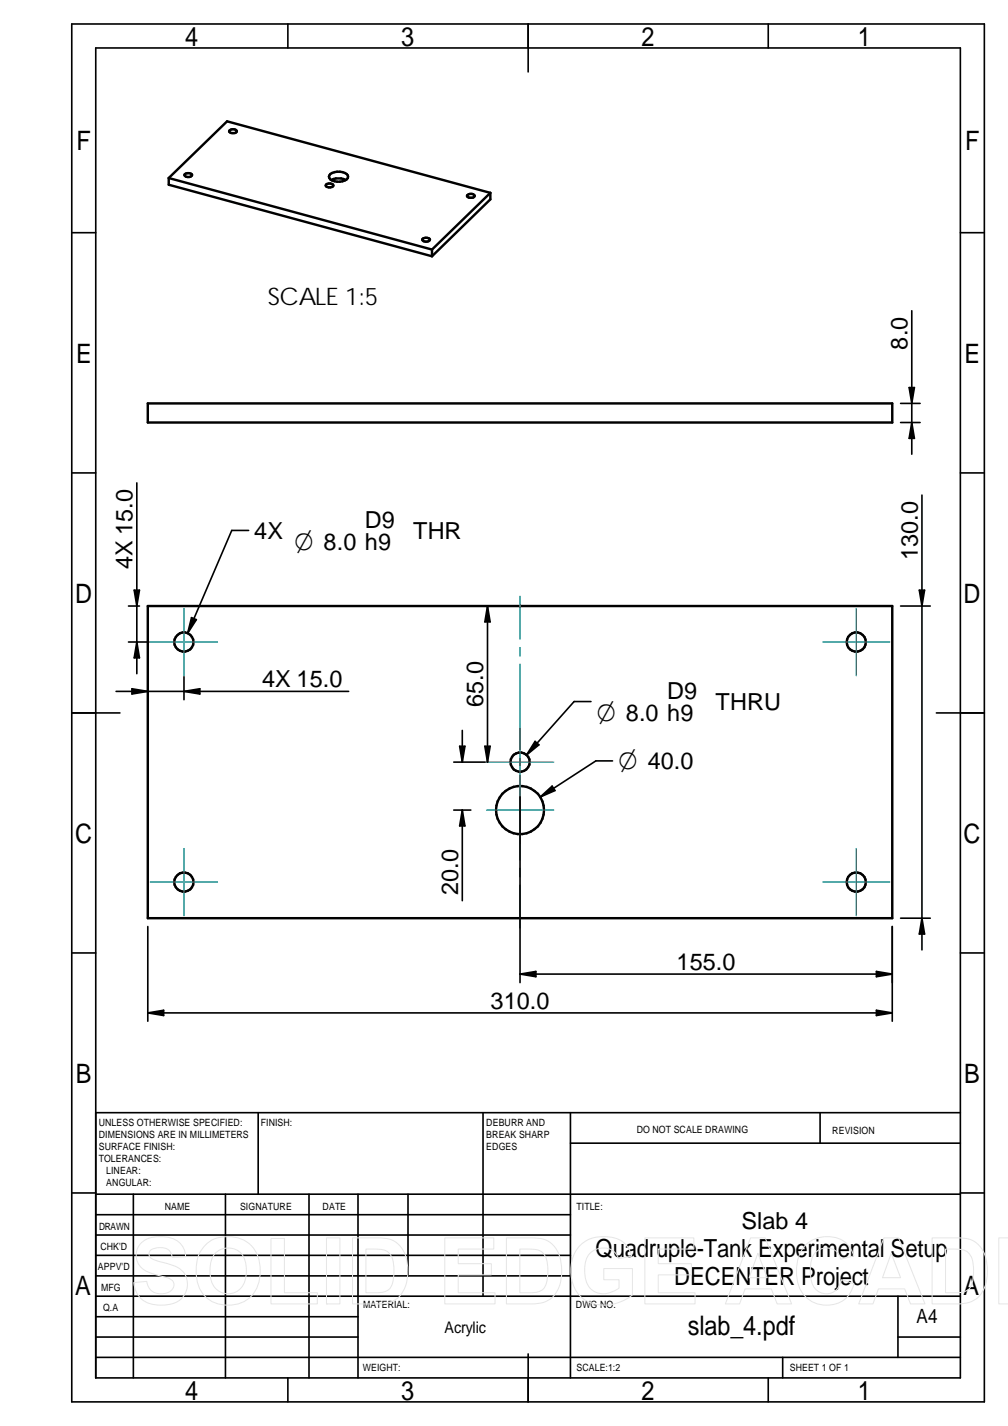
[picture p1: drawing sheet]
<svg xmlns="http://www.w3.org/2000/svg" width="210mm" height="297mm" viewBox="0 0 210 297" stroke-linecap="round" stroke-linejoin="round" font-family="sans-serif">
<g fill="none" stroke="#000" stroke-width=".34">
<path d="M14.9 5h190.1v287h-190.1zM19.9 10h180.1v277h-180.1zM59.9 5v5M110 5v10M160 5v5M14.9 48.5h5M200 48.5h5M189.9 64.7v29.9M14.9 98.5h5M187.5 88h4.1M187.5 84h4.1M189.3 80.7h1.1l-.5 3.3z"/>
<path d="M189.9 88l.5 3.3h-1.1zM200 98.5h5M28.5 100.6v39.7M51.8 110.5h-3.5l-9.2 21.4M192 103.1v94.8M26.8 133.7h4.2M26.8 126.2h2.2M27.9 122.9h1.1l-.5 3.3zM28.5 133.7l.5 3.3h-1.1zM32.6 126.2h70.7M39.9 128.7l1 .4-1.8 2.8zM101.5 126.2v32.5"/>
<path d="M101.5 126.2l.6 3.3h-1.1zM187.5 126.2h6.2M191.4 122.9h1.1l-.5 3.3zM14.9 148.5h10.1M24.2 144h48.4M27.5 143.5l3.3 .5-3.3 .6zM38.3 144l3.3-.5v1.1zM38.3 141v4.8M94.5 158.7h6.5M95.7 155.4h1.1l-.5 3.4zM96.3 152.1v6.6M101 155.4h1.1l-.6 3.3z"/>
<path d="M111.4 154.4l.8 .8-2.6 2.1zM123.1 146.1h-3.6l-9.9 11.2M127.6 158.5h-3.5l-11.6 7.5M195 148.5h10M94.5 168.7h3.5M96.3 168.7v18.9M96.3 168.7l.5 3.3h-1.1zM108.3 166v38.7M112.5 166l2.5-2.3 .6 1zM14.9 198.5h5M30.8 193v19.7M185.8 193v19.7"/>
<path d="M187.5 191.3h6.2M192 191.3l.5 3.3h-1.1zM200 198.5h5M30.8 211h155M30.8 211l3.3-.6v1.1zM108.3 202.9h77.5M108.3 202.9l3.3-.5v1.1zM182.5 210.4l3.3 .6-3.3 .5zM182.5 202.4l3.3 .5-3.3 .6zM19.9 231.8h180.1M53.8 231.8v17M100.6 231.8v38.2"/>
<path d="M118.8 231.8v55.2M118.8 238.1h81.2M170.8 231.8v6.3M14.9 248.5h5M19.9 248.8h180.1M19.9 257.3h98.9M19.9 253h98.9M27.8 248.8v38.2M46.9 248.8v38.2M64.3 248.8v38.2M74.5 248.8v38.2M85 248.8v17"/>
<path d="M200 248.5h5M19.9 278.5h54.6M19.9 274.3h54.6M19.9 270h180.1M19.9 265.8h98.9M19.9 261.5h98.9M187 270v12.7M187 278.5h13M19.9 282.7h180.1M59.9 287v5M110 282v10M160 287v5"/>
<path d="M163 282.7v4.3"/>
</g>
<g fill="none" stroke="#000" stroke-width=".51">
<path d="M35.1 37.1l54.9 14.9M35.1 37.1v1.4l54.9 14.9M35.1 37.1l12.2-11.8 54.8 14.9M38.5 36.3l.5-.2a.85 .85 0 0 1 1 .3 .96 .96 0 0 1-1.6 0zM47.8 27.2a.99 .99 0 0 1 1.5 .1 1 1 0 0 1-1.6 0zM67.9 38.4l.6-.2a.62 .62 0 0 1 .8 .6l-.5 .2a.62 .62 0 0 1-.9-.6zM68.8 36.2a2.97 2.97 0 0 1 3.6 .3 .79 .79 0 0 1-.6 1.1 2.89 2.89 0 0 1-3.2-.5l-.1-.3zM72 37.5a3.4 3.4 0 0 0-3 0M88 49.7l.6-.2a.85 .85 0 0 1 .9 .4 .96 .96 0 0 1-1.6 0zM90 52v1.4M97.3 40.6a.99 .99 0 0 1 1.5 .2 1 1 0 0 1-1.6 0zM102.1 40.2l-12.1 11.8"/>
<path d="M102.1 40.2v1.3l-12.1 11.9M30.8 84h155v4h-155zM30.8 126.2h155v65.1h-155z"/>
<circle cx="38.3" cy="133.8" r="1.99"/>
<circle cx="178.3" cy="133.7" r="1.99"/>
<circle cx="108.3" cy="158.7" r="2"/>
<circle cx="108.3" cy="168.7" r="5"/>
<circle cx="38.3" cy="183.7" r="1.99"/>
<circle cx="178.3" cy="183.7" r="1.99"/>
</g>
<path d="M108.3 124.2v8.9M108.3 134.9v1.7M108.3 138.4v17.7M108.3 157.9v1.7M108.3 161.4v17.7M108.3 180.9v1.7M108.3 184.4v8.9" fill="none" stroke="#008080" stroke-width=".34"/>
<path d="M31.3 133.7h14M38.3 126.7v14.1M171.3 133.7h14M178.3 126.7v14.1M101.3 158.8h14M108.3 151.7v24M38.3 176.7v14.1M101.3 168.7h14M178.3 176.7v14.1M31.3 183.7h14M171.3 183.7h14" fill="none" stroke="#008080" stroke-width=".25"/>
<g fill="#000">
<path d="M189.9 88l.5 3.3h-1.1zM189.3 80.7h1.1l-.5 3.3zM28.5 133.7l.5 3.3h-1.1zM27.9 122.9h1.1l-.5 3.3zM39.9 128.7l1 .4-1.8 2.8zM101.5 126.2l.6 3.3h-1.1zM191.4 122.9h1.1l-.5 3.3zM27.5 143.5l3.3 .5-3.3 .6zM38.3 144l3.3-.5v1.1zM95.7 155.4h1.1l-.5 3.4zM101 155.4h1.1l-.6 3.4zM111.4 154.4l.8 .8-2.6 2.1z"/>
<path d="M96.3 168.7l.5 3.3h-1.1zM112.5 166l2.5-2.3 .6 1zM192 191.3l.5 3.3h-1.1zM30.8 211l3.3-.6v1.1zM108.3 202.9l3.3-.5v1.1zM182.5 210.4l3.3 .6-3.3 .5zM182.5 202.4l3.3 .5-3.3 .6z"/>
</g>
<g fill="none" stroke="#e6e6e6" stroke-width=".21">
<path d="M29.5 258.8a6.9 6.9 0 0 1 7.8-.1 4 4 0 0 1 1.4 3.1l-2.8 .1a2.15 2.15 0 0 0-2.6-2 1.89 1.89 0 0 0-2.3 1.3 1.64 1.64 0 0 0 1.6 1.4l.6 .2a8.8 8.8 0 0 1 5 2.2 4.3 4.3 0 0 1-3.6 6.8 6.1 6.1 0 0 1-5.8-1.9l-.7-1.5-.2-1.2 2.7-.3a2.91 2.91 0 0 0 3.9 2.5 1.68 1.68 0 0 0 1.5-1 1.68 1.68 0 0 0-.2-1.8l-1.4-.6a9.9 9.9 0 0 1-5.2-2.2 3.6 3.6 0 0 1 .3-5zM43.1 259.1a7.2 7.2 0 0 1 9.7 .9 8.5 8.5 0 0 1-.4 10 7 7 0 0 1-10.5-1.1 9.3 9.3 0 0 1 0-8.5zM56.4 258h2.8v11.3h6.9v2.3h-9.7zM68 257.9h2.8v13.7h-2.8zM73.4 257.9h5a5.3 5.3 0 0 1 5.6 2.7 9.1 9.1 0 0 1-1 9.6 6 6 0 0 1-4.4 1.4h-5.2zM92.6 257.9h10.2v2.3h-7.4v3h6.9v2.4h-6.9v3.7h7.7v2.3h-10.5zM105.5 257.9h5a5.3 5.3 0 0 1 5.6 2.7 9.1 9.1 0 0 1-1 9.6 6 6 0 0 1-4.4 1.4h-5.2zM120.9 259.4a7.4 7.4 0 0 1 9.2-.4l1 1.5 .4 1.2-2.7 .5a3.2 3.2 0 0 0-4.2-2.1 3.9 3.9 0 0 0-2.8 4.4 4.4 4.4 0 0 0 2.7 4.9 5.2 5.2 0 0 0 4.4-1.1v-1.7h-3.2v-2.4h6v5.5a8.5 8.5 0 0 1-10.6 .5 8.1 8.1 0 0 1-.2-10.8zM134.3 257.9h10.2v2.3h-7.4v3h6.9v2.4h-6.9v3.7h7.6v2.3h-10.4zM156.3 257.9h3l5.5 13.7h-3l-1.2-3.1h-5.4l-1.2 3.1h-3zM167.6 259.5a6.5 6.5 0 0 1 9.1-.1l.5 .8 .6 1.4-2.8 .7a3.1 3.1 0 0 0-3.1-2.4 3.1 3.1 0 0 0-2.9 2.6 8.1 8.1 0 0 0 .7 5.9 3.1 3.1 0 0 0 3.4 1 3.1 3.1 0 0 0 2.1-2.8l2.6 .8a6 6 0 0 1-4.6 4.5 6 6 0 0 1-6-2.4 8.9 8.9 0 0 1 .4-10zM184.1 257.9h3l5.5 13.7h-3l-1.2-3.1h-5.5l-1.1 3.1h-3z"/>
<path d="M194.1 257.9h5a5.3 5.3 0 0 1 5.6 2.7 9.1 9.1 0 0 1-1 9.6 6 6 0 0 1-4.4 1.4h-5.2zM209.9 257.9h-1.9v13.7h1.9M44.7 261.2a3.8 3.8 0 0 1 4.3-1 3.8 3.8 0 0 1 2.3 3.7 5.2 5.2 0 0 1-1.9 5 3.7 3.7 0 0 1-5.6-3.4v-2.3a4.1 4.1 0 0 1 .9-2zM68 271.6h.1M76.2 260.2a8.5 8.5 0 0 1 4.5 .5 4.6 4.6 0 0 1 1.3 4 4.8 4.8 0 0 1-1.2 4l-1.6 .5-3 .1zM108.2 260.2a8.5 8.5 0 0 1 4.5 .5 4.6 4.6 0 0 1 1.4 4 4.8 4.8 0 0 1-1.3 4l-1.5 .5-3.1 .1zM157.8 261.1l2 5h-3.8zM185.6 261.1l1.9 5h-3.7zM196.9 260.2a8.5 8.5 0 0 1 4.5 .5 4.6 4.6 0 0 1 1.3 4 4.8 4.8 0 0 1-1.2 4l-1.6 .5-3 .1z"/>
</g>
<g font-size="5.6">
<text x="38.6" y="9.5">4</text>
<text x="83.6" y="9.5">3</text>
<text x="133.6" y="9.5">2</text>
<text x="178.6" y="9.5">1</text>
<text x="16" y="31.3">F</text>
<text x="201" y="31.3">F</text>
<text x="15.8" y="75.6">E</text>
<text x="200.8" y="75.6">E</text>
<text x="15.7" y="125.6">D</text>
<text x="200.7" y="125.6">D</text>
<text x="15.7" y="175.6">C</text>
<text x="200.7" y="175.6">C</text>
<text x="15.8" y="225.6">B</text>
<text x="200.8" y="225.6">B</text>
<text x="15.7" y="269.8">A</text>
<text x="200.7" y="269.8">A</text>
<text x="143.2" y="278">slab_4.pdf</text>
<text x="38.6" y="291.5">4</text>
<text x="83.6" y="291.5">3</text>
<text x="133.6" y="291.5">2</text>
<text x="178.6" y="291.5">1</text>
</g>
<g font-size="5.4">
<text x="61.3" y="114.5">O 8.0 h9</text>
<text x="124.2" y="150.2">O 8.0 h9</text>
<text x="128.8" y="160.2">O 40.0</text>
</g>
<g font-size="5.2">
<text x="124" y="261.8">Quadruple-Tank Experimental Setup</text>
<text x="140.4" y="267.6">DECENTER Project</text>
</g>
<text font-size="5" x="55.8" y="63.5">SCALE 1:5</text>
<g font-size="4.9">
<text x="189" y="72.8" transform="rotate(-90 189 72.8)">8.0</text>
<text x="53" y="112.2">4X</text>
<text x="76" y="109.9">D9</text>
<text x="86" y="112.2">THR</text>
<text x="27.6" y="118.6" transform="rotate(-90 27.6 118.6)">4X 15.0</text>
<text x="191.1" y="116.7" transform="rotate(-90 191.1 116.7)">130.0</text>
<text x="54.6" y="143.1">4X 15.0</text>
<text x="100.6" y="147.3" transform="rotate(-90 100.6 147.3)">65.0</text>
<text x="138.9" y="145.6">D9</text>
<text x="149" y="147.9">THRU</text>
<text x="95.4" y="186.4" transform="rotate(-90 95.4 186.4)">20.0</text>
<text x="140.9" y="202.1">155.0</text>
<text x="102.2" y="210.1">310.0</text>
<text x="154.4" y="255.9">Slab 4</text>
</g>
<text font-size="4.1" x="190.8" y="275.5">A4</text>
<text font-size="3.3" x="92.6" y="277.7">Acrylic</text>
<g font-size="2.1">
<text x="20.6" y="234.6">UNLESS OTHERWISE SPECIFIED:</text>
<text x="20.6" y="237.1">DIMENSIONS ARE IN MILLIMETERS</text>
<text x="20.6" y="239.6">SURFACE FINISH:</text>
<text x="54.3" y="234.6">FINISH:</text>
<text x="101.3" y="234.5">DEBURR AND</text>
<text x="101.3" y="237">BREAK SHARP</text>
<text x="101.3" y="239.5">EDGES</text>
<text x="132.6" y="236">DO NOT SCALE DRAWING</text>
<text x="173.3" y="236.2">REVISION</text>
<text x="20.6" y="242.1">TOLERANCES:</text>
<text x="22.1" y="244.6">LINEAR:</text>
<text x="22.1" y="247.1">ANGULAR:</text>
<text x="50" y="252">SIGNATURE</text>
<text x="67.2" y="252">DATE</text>
<text x="120.1" y="252">TITLE:</text>
<text x="20.6" y="256.2">DRAWN</text>
<text x="34.3" y="252">NAME</text>
<text x="20.9" y="260.3">CHK'D</text>
<text x="20.4" y="264.5">APPV'D</text>
<text x="21.1" y="268.8">MFG</text>
<text x="21.5" y="273">Q.A</text>
<text x="75.6" y="272.5">MATERIAL:</text>
<text x="119.9" y="272.5">DWG NO.</text>
<text x="75.6" y="285.6">WEIGHT:</text>
<text x="120.1" y="285.6">SCALE:1:2</text>
<text x="164.5" y="285.6">SHEET 1 OF 1</text>
</g>
</svg>
